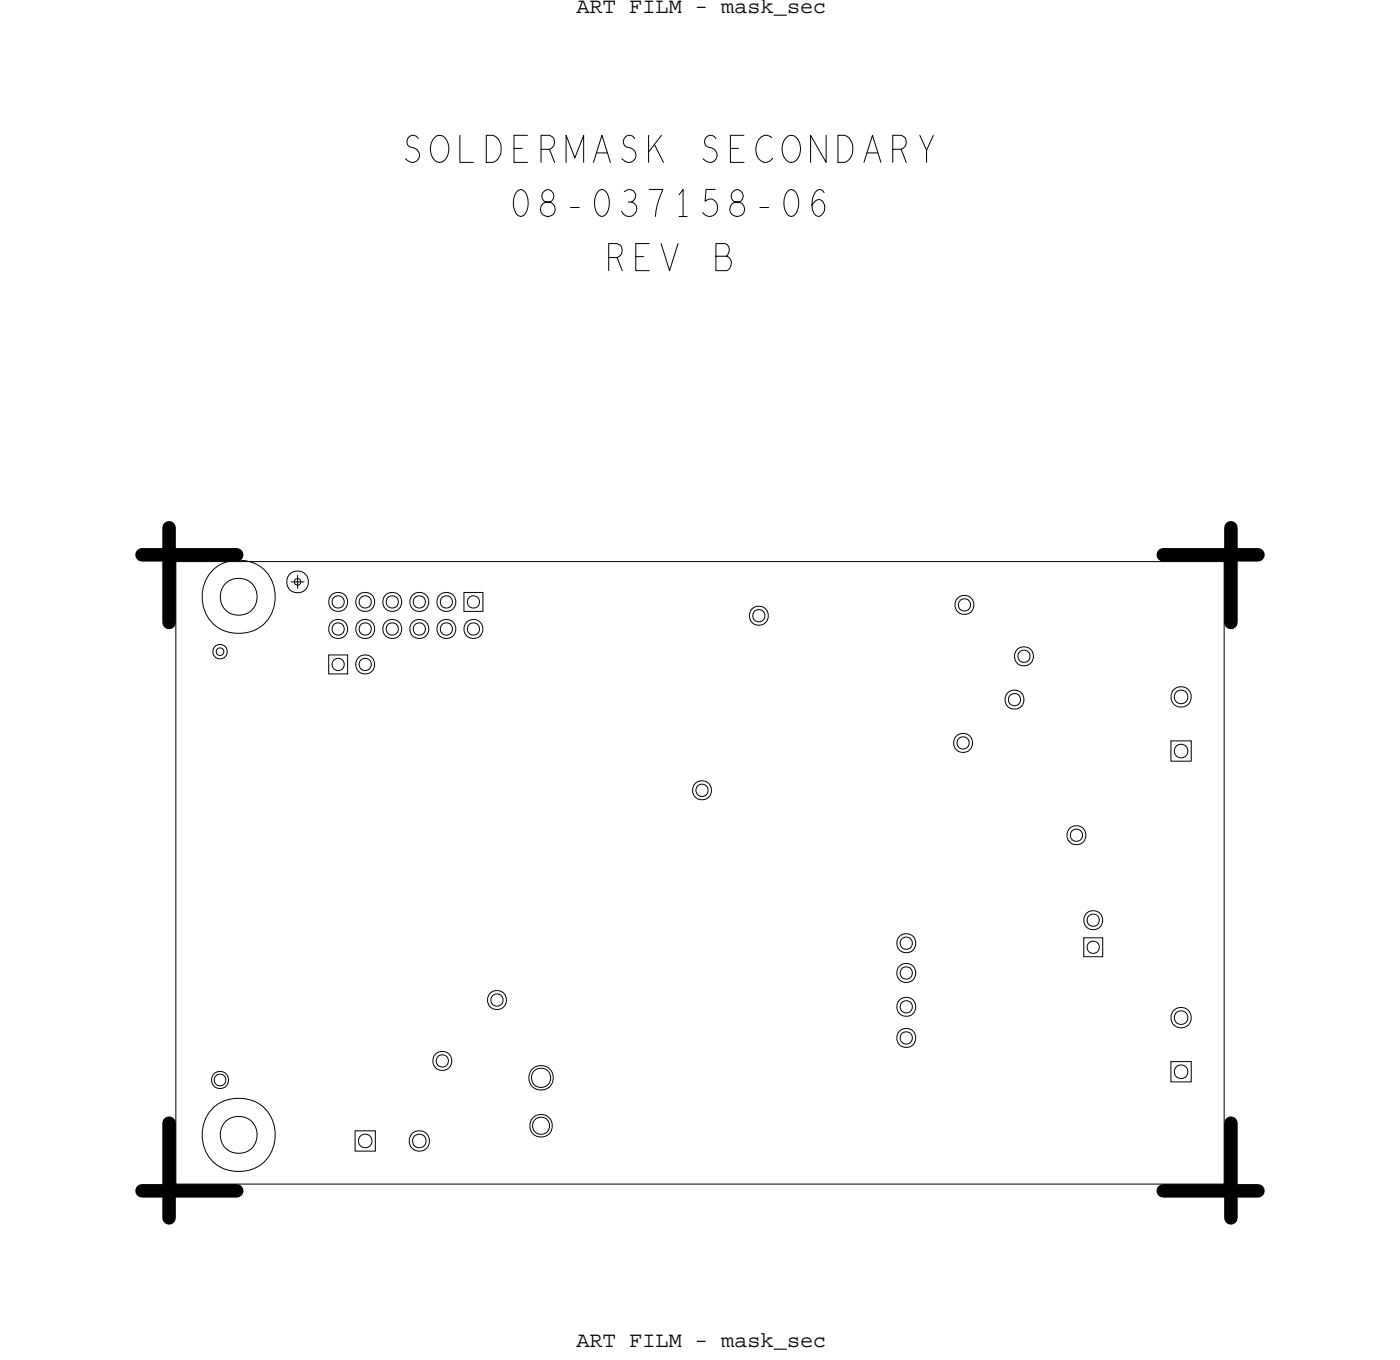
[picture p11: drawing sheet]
<svg xmlns="http://www.w3.org/2000/svg" width="131mm" height="128mm" viewBox="0 0 131 128" stroke-linecap="round" stroke-linejoin="round" font-family="sans-serif">
<!-- layer: Board Outline -->
<path d="M13.3 52.1h8.9zM15.9 49.5v8.9zM109.2 52.1h8.9zM115.6 49.5v8.9zM13.3 111.8h8.9zM15.9 105.4v8.9zM109.2 111.8h8.9zM115.6 105.4v8.9z" fill="none" stroke="#000" stroke-width="1.3"/>
<path d="M16.5 52.7h98.4v58.4h-98.4z" fill="none" stroke="#000" stroke-width=".09"/>
<!-- layer: Nets -->
<g fill="none" stroke="#000" stroke-width=".09">
<path d="M20 53.5a3.5 3.5 0 0 1 3.6-.8 3.5 3.5 0 0 1 2.2 2.9 3.4 3.4 0 0 1-4.4 3.7 3.5 3.5 0 0 1-1.4-5.8zM43.6 55.6h1.7v1.8h-1.7zM20.4 60.9l.3-.1 .2 .1 .1 .3-.1 .2-.2 .1-.3-.1-.1-.2zM30.9 61.5h1.7v1.7h-1.7zM109.9 69.5h1.9v1.9h-1.9zM101.8 88h1.7v1.8h-1.7zM109.9 99.6h1.9v1.9h-1.9zM20 104a3.5 3.5 0 0 1 3.6-.8 3.5 3.5 0 0 1 2.2 2.9 3.4 3.4 0 0 1-4.4 3.7 3.5 3.5 0 0 1-1.4-5.8zM33.3 106.1h1.9v1.9h-1.9z"/>
<circle cx="22.4" cy="56" r="1.74"/>
<circle cx="27.9" cy="54.6" r="1.02"/>
<circle cx="31.7" cy="59" r=".89"/>
<circle cx="31.7" cy="56.5" r=".89"/>
<circle cx="31.7" cy="59" r=".58"/>
<circle cx="31.7" cy="56.5" r=".58"/>
<circle cx="34.3" cy="56.5" r=".89"/>
<circle cx="34.3" cy="59" r=".89"/>
<circle cx="34.3" cy="59" r=".58"/>
<circle cx="34.3" cy="56.5" r=".58"/>
<circle cx="36.8" cy="56.5" r=".89"/>
<circle cx="36.8" cy="59" r=".89"/>
<circle cx="36.8" cy="59" r=".58"/>
<circle cx="36.8" cy="56.5" r=".58"/>
<circle cx="39.4" cy="56.5" r=".89"/>
<circle cx="39.4" cy="59" r=".89"/>
<circle cx="39.4" cy="56.5" r=".58"/>
<circle cx="39.4" cy="59" r=".58"/>
<circle cx="41.9" cy="56.5" r=".89"/>
<circle cx="41.9" cy="59" r=".89"/>
<circle cx="41.9" cy="56.5" r=".58"/>
<circle cx="41.9" cy="59" r=".58"/>
<circle cx="44.4" cy="59" r=".89"/>
<circle cx="44.4" cy="59" r=".58"/>
<circle cx="44.4" cy="56.5" r=".58"/>
<circle cx="71.2" cy="57.8" r=".89"/>
<circle cx="71.2" cy="57.8" r=".58"/>
<circle cx="90.5" cy="56.8" r=".89"/>
<circle cx="90.5" cy="56.8" r=".58"/>
<circle cx="20.7" cy="61.2" r=".68"/>
<circle cx="31.7" cy="62.4" r=".58"/>
<circle cx="34.3" cy="62.4" r=".89"/>
<circle cx="34.3" cy="62.4" r=".58"/>
<circle cx="65.9" cy="74.2" r=".89"/>
<circle cx="65.9" cy="74.2" r=".58"/>
<circle cx="90.4" cy="69.7" r=".89"/>
<circle cx="90.4" cy="69.7" r=".58"/>
<circle cx="95.2" cy="65.7" r=".89"/>
<circle cx="95.2" cy="65.7" r=".58"/>
<circle cx="96.1" cy="61.6" r=".89"/>
<circle cx="96.1" cy="61.6" r=".58"/>
<circle cx="101.1" cy="78.4" r=".89"/>
<circle cx="101.1" cy="78.4" r=".58"/>
<circle cx="110.9" cy="65.4" r=".96"/>
<circle cx="110.9" cy="65.4" r=".64"/>
<circle cx="110.9" cy="70.5" r=".64"/>
<circle cx="41.5" cy="99.6" r=".89"/>
<circle cx="41.5" cy="99.6" r=".58"/>
<circle cx="46.7" cy="93.9" r=".89"/>
<circle cx="46.7" cy="93.9" r=".58"/>
<circle cx="85.1" cy="97.4" r=".89"/>
<circle cx="85.1" cy="94.5" r=".89"/>
<circle cx="85.1" cy="91.3" r=".89"/>
<circle cx="85.1" cy="88.5" r=".89"/>
<circle cx="85.1" cy="88.5" r=".58"/>
<circle cx="85.1" cy="91.3" r=".58"/>
<circle cx="85.1" cy="97.4" r=".58"/>
<circle cx="85.1" cy="94.5" r=".58"/>
<circle cx="102.6" cy="86.4" r=".89"/>
<circle cx="102.6" cy="88.9" r=".58"/>
<circle cx="102.6" cy="86.4" r=".58"/>
<circle cx="110.9" cy="95.5" r=".96"/>
<circle cx="110.9" cy="95.5" r=".64"/>
<circle cx="20.7" cy="101.4" r=".55"/>
<circle cx="20.7" cy="101.4" r=".81"/>
<circle cx="22.4" cy="106.5" r="1.74"/>
<circle cx="34.3" cy="107.1" r=".64"/>
<circle cx="39.4" cy="107.1" r=".96"/>
<circle cx="39.4" cy="107.1" r=".64"/>
<circle cx="50.8" cy="101.2" r="1.15"/>
<circle cx="50.8" cy="105.7" r="1.06"/>
<circle cx="50.8" cy="101.2" r=".91"/>
<circle cx="50.8" cy="105.7" r=".81"/>
<circle cx="110.9" cy="100.6" r=".64"/>
</g>
<!-- layer: Drawing Origin -->
<path d="M27.3 54.6h1.3M27.7 54.4l.2-.1 .3 .1v.2v.2l-.3 .1-.2-.1-.1-.2zM27.9 54v1.2" fill="none" stroke="#000" stroke-width=".09"/>
<g font-size="4.3">
<text x="37.8" y="15.2">SOLDERMASK SECONDARY</text>
<text x="47.9" y="20.3">08-037158-06</text>
<text x="56.8" y="25.4">REV B</text>
</g>
<g font-size="2.1">
<text x="54.1" y="1.2">ART FILM - mask_sec</text>
<text x="54.1" y="126.4">ART FILM - mask_sec</text>
</g>
</svg>
